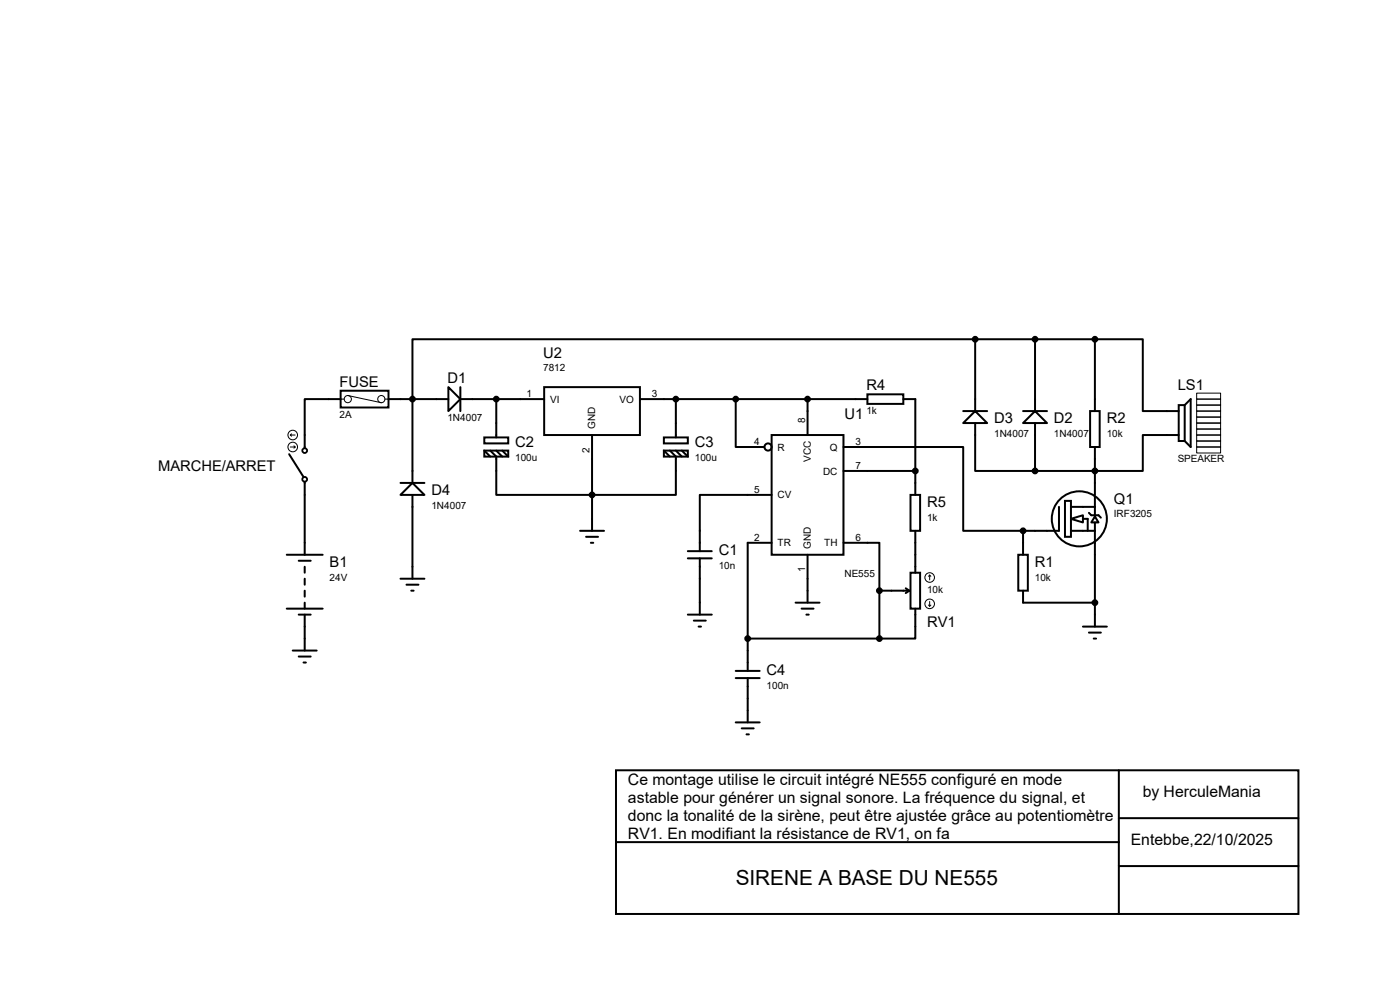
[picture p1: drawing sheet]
<svg xmlns="http://www.w3.org/2000/svg" width="297mm" height="210mm" viewBox="0 0 297 210" stroke-linecap="round" stroke-linejoin="round" font-family="sans-serif">
<g fill="none" stroke="#000" stroke-width=".42">
<path d="M206.9 72h-119.4v30.4M206.9 72v15.2M206.9 72h25.4M219.6 72v15.2M232.3 72h10.1v15.2h7.7M232.3 72v15.2M61.3 96.4l3.1 4.8M72.3 82.9h10.1v3.5h-10.1zM72.3 84.7h-7.7v10.4M82.4 84.7h12.7M95.1 82.1l2.6 2.6-2.6 2.5zM97.7 84.7h17.7"/>
<path d="M97.7 82.1v5.1M102.7 92.8h5.1v1.3h-5.1zM102.7 95.6h5.1v1.3h-5.1zM102.7 95.6l1.3 1.3M104 95.6l1.3 1.3v8.1h38.1v-8.1l-1.3-1.3M105.3 84.7v8.1M105.3 95.6l1.3 1.3M106.6 95.6l1.2 1.3M115.4 82.1h20.4v10.2h-20.4zM125.6 92.3v20.3M135.8 84.7h48.2M140.8 92.8h5.1v1.3h-5.1z"/>
<path d="M140.8 95.6h5.1v1.3h-5.1zM140.8 95.6l1.3 1.3M143.4 84.7v8.1M143.4 95.6l1.3 1.3M144.7 95.6l1.2 1.3M156.1 84.7v10.1h6.1M163.7 92.3h15.2v25.4h-15.2zM171.3 84.7v7.6M178.9 94.8h25.4v17.8h12.7M178.9 99.9h15.3M184 83.7h7.6v2h-7.6zM191.6 84.7h2.6v20.3"/>
<path d="M204.3 87.2h5.1M206.9 87.2l2.5 2.5h-5.1zM206.9 89.7v10.2h12.7M217 87.2h5.1M219.6 87.2l2.5 2.5h-5.1zM219.6 89.7v10.2M231.3 87.2h2v7.6h-2zM232.3 94.8v10.2M250.1 85.9h1.2v7.7h-1.2zM250.1 92.3h-7.7v7.6h-22.8M251.3 85.9l1.3-1.2v10.1l-1.3-1.2M60.8 117.7h7.7"/>
<path d="M63.4 119h2.5M64.6 102.2v15.5M85 105l2.5-2.6 2.5 2.6zM85 102.4h5M87.5 105v17.8M123.1 112.6h5M124.3 113.9h2.6M125.3 115.1h.6M145.9 116.9h5.1M145.9 118.4h5.1M148.5 118.4v12M163.7 105h-15.2v11.9"/>
<path d="M163.7 115.1h-5.1v27.2M171.3 117.7v10.1M178.9 115.1h7.7v10.2M193.2 105h2v7.6h-2zM194.2 112.6v8.9M216 117.7h2.1v7.6h-2.1zM217 112.6v5.1M224.7 107.5v5.1h-7.7M225.9 106.3h1.3v7.6h-1.3zM227.2 110.1l2.5-.8v1.5zM227.2 112.6h5.1M227.2 107.5h5.1"/>
<path d="M229.7 110.1h1.1v2.5M231 108.8l.5 .5h1.5l.6 .5M232.3 109.6l.7 1.2h-1.5zM232.3 105.2v4.1M232.3 110.8v22.1M60.8 129.1h7.7M62.1 138h5.1M63.4 130.4h2.5M63.4 139.3h2.5M64.6 120.2v1.3M64.6 122.8v1.2M64.6 125.3v1.3"/>
<path d="M64.6 127.8v1.3M64.6 130.4v7.6M85 122.8h5M86.2 124h2.6M87.2 125.3h.6M145.9 130.4h5.1M147.2 131.7h2.5M148.2 132.9h.5M158.6 135.5h28M168.8 127.8h5.1M170.1 129.1h2.5M171.1 130.4h.5"/>
<path d="M186.6 125.3v10.2M186.6 125.3h6.3M192.2 124.8l.7 .5M192.9 125.3l-.7 .5M193.2 121.5h2v7.6h-2zM194.2 129.1v6.4h-7.6M217 125.3v2.5h15.3M229.7 132.9h5.1M231 134.2h2.6M232 135.5h.5M64.4 140.5h.5M156.1 143.8h5.1"/>
<path d="M156.1 142.3h5.1M156.1 153.2h5.1M157.4 154.5h2.5M158.4 155.8h.5M158.6 143.8v9.4M130.7 163.4h144.8v30.5h-144.8zM130.7 178.6h106.7M237.4 163.4v30.5M237.4 173.6h38.1M237.4 183.7h38.1"/>
<circle cx="162.9" cy="94.8" r=".76"/>
<circle cx="229" cy="110.1" r="5.8"/>
</g>
<g fill="#000" stroke="#000" stroke-width=".42">
<circle cx="206.9" cy="72" r=".51"/>
<circle cx="219.6" cy="72" r=".51"/>
<circle cx="232.3" cy="72" r=".51"/>
<circle cx="87.5" cy="84.7" r=".51"/>
<circle cx="105.3" cy="84.7" r=".51"/>
<circle cx="143.4" cy="84.7" r=".51"/>
<circle cx="156.1" cy="84.7" r=".51"/>
<circle cx="171.3" cy="84.7" r=".51"/>
<circle cx="194.2" cy="99.9" r=".51"/>
<circle cx="219.6" cy="99.9" r=".51"/>
<circle cx="232.3" cy="99.9" r=".51"/>
<circle cx="125.6" cy="105" r=".51"/>
<circle cx="217" cy="112.6" r=".51"/>
<circle cx="158.6" cy="135.5" r=".51"/>
<circle cx="186.6" cy="135.5" r=".51"/>
<circle cx="186.6" cy="125.3" r=".51"/>
<circle cx="232.3" cy="127.8" r=".51"/>
</g>
<g fill="none" stroke="#000" stroke-width=".21">
<path d="M61.6 94.8h1M61.6 92.3l.2 .2M61.6 92.3h1M61.8 92l-.2 .3M62.4 94.6l.2 .2M62.6 94.8l-.2 .3M72.3 84.7h.7M73.8 83.9l7.1 1.5M81.7 84.7h.7M253.9 83.4h5.1v1.3h-5.1zM253.9 84.7h5.1v1.2h-5.1zM253.9 85.9h5.1v1.3h-5.1z"/>
<path d="M253.9 87.2h5.1v1.3h-5.1zM253.9 89.7h5.1v1.3h-5.1zM253.9 91h5.1v1.3h-5.1zM253.9 92.3h5.1v1.3h-5.1zM253.9 93.6h5.1v1.2h-5.1zM253.9 94.8h5.1v1.3h-5.1zM253.9 88.5h5.1v1.2h-5.1zM197 128.4l.2 .2M197.2 122v1M197.2 127.6v1M197.2 122l.3 .3M197.2 122l-.2 .3"/>
<path d="M197.5 128.4l-.3 .2"/>
<circle cx="62.1" cy="92.3" r="1.02"/>
<circle cx="62.1" cy="94.8" r="1.02"/>
<circle cx="73.8" cy="84.7" r=".76"/>
<circle cx="80.9" cy="84.7" r=".76"/>
<circle cx="197.2" cy="128.1" r="1.02"/>
<circle cx="197.2" cy="122.5" r="1.02"/>
</g>
<g fill="none" stroke="#000" stroke-width=".38">
<circle cx="64.6" cy="95.6" r=".51"/>
<circle cx="64.6" cy="101.7" r=".51"/>
</g>
<text font-size="4.4" x="156.1" y="187.7">SIRENE A BASE DU NE555</text>
<g font-size="3.3">
<text x="133.2" y="166.5">Ce montage utilise le circuit intégré NE555 configuré en mode</text>
<text x="133.2" y="170.3">astable pour générer un signal sonore. La fréquence du signal, et</text>
<text x="242.4" y="169">by HerculeMania</text>
<text x="133.2" y="174.1">donc la tonalité de la sirène, peut être ajustée grâce au potentiomètre</text>
<text x="133.2" y="177.9">RV1. En modifiant la résistance de RV1, on fa</text>
<text x="239.9" y="179.2">Entebbe,22/10/2025</text>
</g>
<g font-size="3.1">
<text x="115.2" y="75.9">U2</text>
<text x="72.1" y="82">FUSE</text>
<text x="94.9" y="81.2">D1</text>
<text x="183.8" y="82.8">R4</text>
<text x="249.9" y="82.7">LS1</text>
<text x="179.2" y="88.9">U1</text>
<text x="210.9" y="89.8">D3</text>
<text x="223.6" y="89.8">D2</text>
<text x="234.8" y="89.8">R2</text>
<text x="109.3" y="94.9">C2</text>
<text x="147.4" y="94.9">C3</text>
<text x="33.6" y="100">MARCHE/ARRET</text>
<text x="91.5" y="105.1">D4</text>
<text x="196.7" y="107.6">R5</text>
<text x="236.3" y="106.8">Q1</text>
<text x="152.5" y="117.8">C1</text>
<text x="69.9" y="120.3">B1</text>
<text x="219.5" y="120.3">R1</text>
<text x="196.7" y="133">RV1</text>
<text x="162.6" y="143.2">C4</text>
</g>
<g font-size="2.1">
<text x="115.2" y="78.8">7812</text>
<text x="72.1" y="88.6">2A</text>
<text x="94.9" y="89.4">1N4007</text>
<text x="111.7" y="84.3">1</text>
<text x="116.7" y="85.4">VI</text>
<text x="131.4" y="85.4">VO</text>
<text x="138.3" y="84.3">3</text>
<text x="170.8" y="89.7" transform="rotate(-90 170.8 89.7)">8</text>
<text x="183.8" y="87.8">1k</text>
<text x="126.3" y="91" transform="rotate(-90 126.3 91)">GND</text>
<text x="160" y="94.4">4</text>
<text x="165" y="95.6">R</text>
<text x="176" y="95.6">Q</text>
<text x="181.5" y="94.4">3</text>
<text x="210.9" y="92.8">1N4007</text>
<text x="223.6" y="92.8">1N4007</text>
<text x="234.8" y="92.8">10k</text>
<text x="109.3" y="97.8">100u</text>
<text x="125.1" y="96" transform="rotate(-90 125.1 96)">2</text>
<text x="147.4" y="97.8">100u</text>
<text x="172" y="98" transform="rotate(-90 172 98)">VCC</text>
<text x="174.6" y="100.7">DC</text>
<text x="181.5" y="99.5">7</text>
<text x="249.9" y="98">SPEAKER</text>
<text x="91.5" y="108">1N4007</text>
<text x="160" y="104.6">5</text>
<text x="165" y="105.7">CV</text>
<text x="196.7" y="110.5">1k</text>
<text x="236.3" y="109.8">IRF3205</text>
<text x="160" y="114.8">2</text>
<text x="165" y="115.9">TR</text>
<text x="172" y="116.4" transform="rotate(-90 172 116.4)">GND</text>
<text x="174.9" y="115.9">TH</text>
<text x="181.5" y="114.8">6</text>
<text x="69.9" y="123.2">24V</text>
<text x="152.5" y="120.7">10n</text>
<text x="170.8" y="121.4" transform="rotate(-90 170.8 121.4)">1</text>
<text x="179.2" y="122.4">NE555</text>
<text x="196.7" y="125.8">10k</text>
<text x="219.5" y="123.2">10k</text>
<text x="162.6" y="146.1">100n</text>
</g>
</svg>
